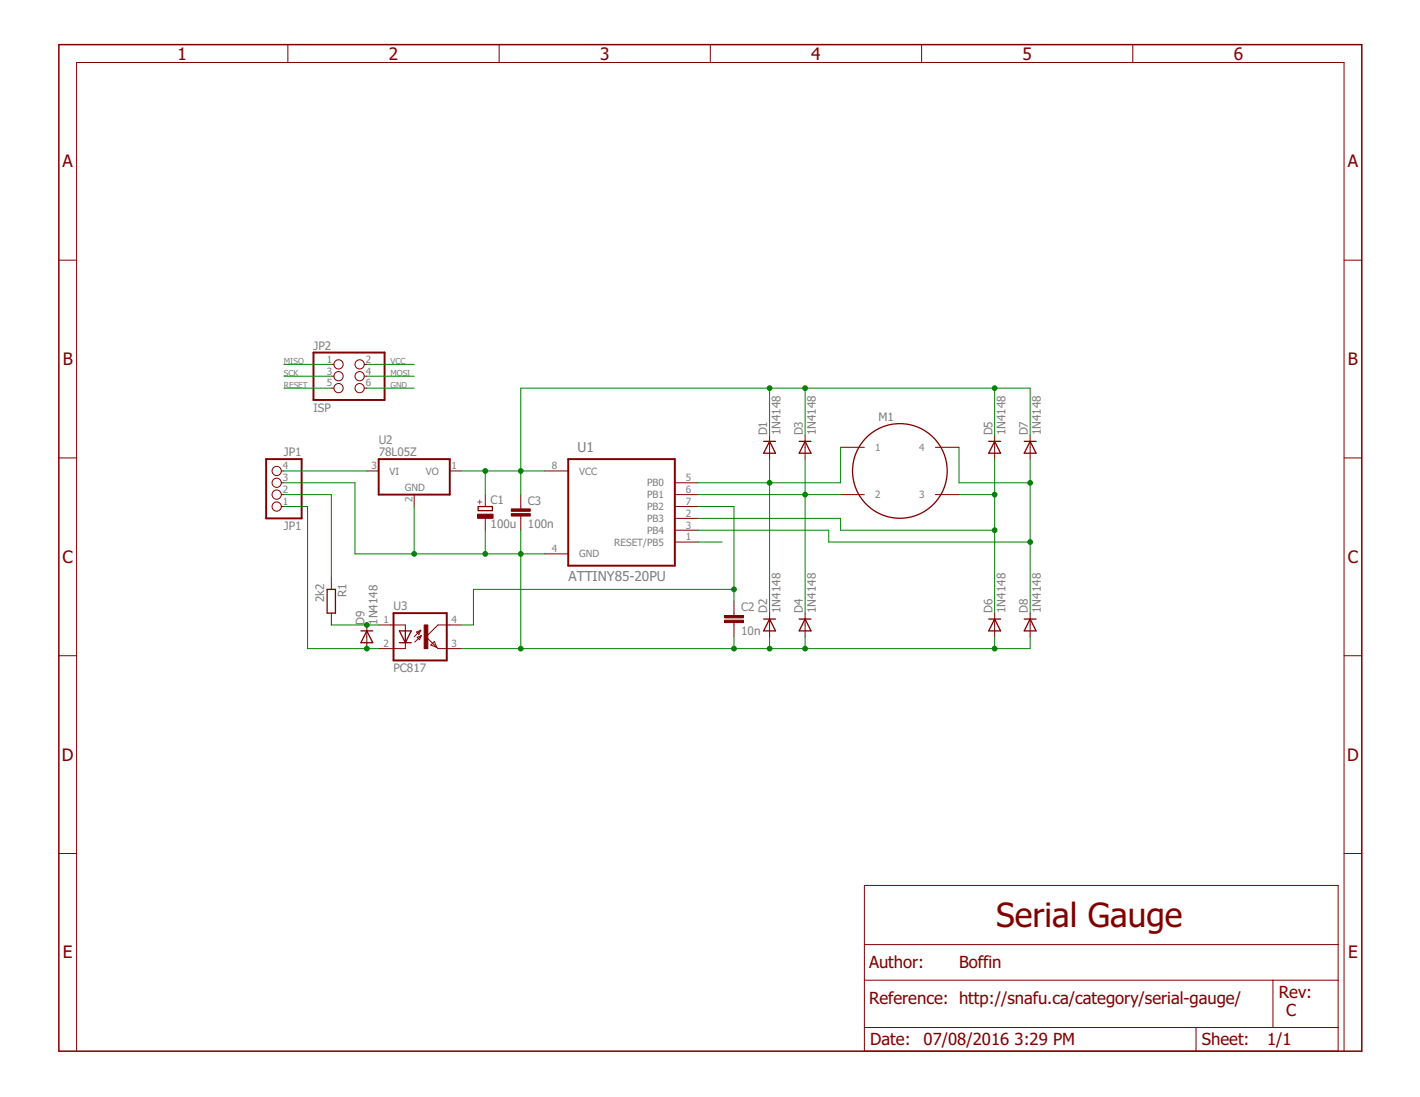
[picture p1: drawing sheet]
<svg xmlns="http://www.w3.org/2000/svg" width="279mm" height="216mm" viewBox="0 0 279 216" stroke-linecap="round" stroke-linejoin="round" font-family="sans-serif">
<path d="M61.7 69.4h14v9.3h-14zM52.4 90.4h7v11.6h-7zM74.5 90.4h14v6.9h-14zM111.8 90.4h21v20.9h-21zM77.4 120.7h10.5v9.3h-10.5z" fill="none" stroke="#800000" stroke-width=".38"/>
<g fill="none" stroke="#800000" stroke-width=".2">
<path d="M56.6 8.8v3.5M98.2 8.8v3.5M139.8 8.8v3.5M181.3 8.8v3.5M222.9 8.8v3.5M11.6 51.2h3.5M264.5 51.2h3.4M65.2 71.7h.5M65.2 74h.5M65.2 76.4h.5M71.7 71.7h.5M71.7 74h.5"/>
<path d="M71.7 76.4h.5M11.6 90.1h3.5M55.4 92.7h.5M55.4 97.3h.5M55.4 95h.5M55.4 99.7h.5M72.2 92.7h2.3M81.5 97.3v2.4M88.5 92.7h2.3M95.5 97.3v2.4M102.5 97.3v2.9M107.1 92.7h4.7"/>
<path d="M132.8 97.3h4.6M132.8 95h4.6M132.8 99.7h4.6M151.4 85.7v4.7M158.4 85.7v4.7M165.4 88h4.7M165.4 97.3h4.7M184 88h4.7M184 97.3h4.7M195.7 85.7v4.7M202.7 85.7v4.7M264.5 90.1h3.4"/>
<path d="M65.2 113.7v2.3M95.5 102v2.4M102.5 101.6v2.8M107.1 109h4.7M132.8 102h4.6M132.8 104.4h4.6M132.8 106.7h4.6M144.4 118.3v2.8M11.6 129.1h3.5M65.2 120.7v2.3M72.2 123v4.7M74.5 123h5.3v1.2"/>
<path d="M79.8 126.5v1.2h-5.3M82 124.4l.8-.4-.4 .9zM82.1 125.4l.8-.3-.4 .8zM82.8 124l-1.3 1.3M82.9 125.1l-1.3 1.3M84.8 127l.7-.7 .4 1.1zM85.9 127.4l.3 .3h4.6M90.8 123h-4.6l-2.4 2.3 2.1 2.1M144.4 122.5v2.8M151.4 120.7v4.6M158.4 120.7v4.6M195.7 120.7v4.6"/>
<path d="M202.7 120.7v4.6M264.5 129.1h3.4M11.6 168h3.5M170.1 174.3h93.2v32.6h-93.2zM264.5 168h3.4M170.1 192.9h93.2M170.1 185.9h93.2M250.5 192.9v9.3M15.1 206.9v-194.6h249.4v194.6M170.1 202.2h93.2M235.3 202.2v4.7"/>
<circle cx="66.6" cy="76.4" r=".91"/>
<circle cx="66.6" cy="71.7" r=".91"/>
<circle cx="66.6" cy="74" r=".91"/>
<circle cx="70.8" cy="71.7" r=".91"/>
<circle cx="70.8" cy="76.4" r=".91"/>
<circle cx="70.8" cy="74" r=".91"/>
<circle cx="54.4" cy="95" r=".91"/>
<circle cx="54.4" cy="99.7" r=".91"/>
<circle cx="54.4" cy="97.3" r=".91"/>
<circle cx="54.4" cy="92.7" r=".91"/>
</g>
<g fill="none" stroke="#800000" stroke-width=".25">
<path d="M94.1 99.7h2.8v.8h-2.8zM150.3 86.9h2.3M151.4 86.9l1.2 2.3h-2.3zM157.2 86.9h2.4M158.4 86.9l1.2 2.3h-2.4zM194.5 86.9h2.4M195.7 86.9l1.2 2.3h-2.4zM201.5 86.9h2.4M202.7 86.9l1.2 2.3h-2.4zM64.4 116h1.6v4.7h-1.6zM71 124.2h2.3M72.2 124.2l1.1 2.3h-2.3z"/>
<path d="M78.6 124.2h2.3l-1.1 2.3zM78.6 126.5h2.3M79.8 124.2v2.3M150.3 121.8h2.3M151.4 121.8l1.2 2.4h-2.3zM157.2 121.8h2.4M158.4 121.8l1.2 2.4h-2.4zM194.5 121.8h2.4M195.7 121.8l1.2 2.4h-2.4zM201.5 121.8h2.4M202.7 121.8l1.2 2.4h-2.4z"/>
<circle cx="177.1" cy="92.7" r="9.3"/>
</g>
<g fill="#800000" stroke="#800000" stroke-width=".2">
<path d="M142.6 122.1h3.7v.4h-3.7z"/>
<path d="M142.6 121.1h3.7v.5h-3.7z"/>
<path d="M94 101.2h3v.8h-3z"/>
<path d="M100.6 101.1h3.7v.5h-3.7z"/>
<path d="M100.6 100.2h3.7v.4h-3.7z"/>
<path d="M83.5 123h.7v4.7h-.7z"/>
</g>
<path d="M11.6 8.8h256.3v198.1h-256.3z" fill="none" stroke="#800000" stroke-width=".3"/>
<g fill="none" stroke="#008000" stroke-width=".2">
<path d="M55.9 76.4h9.3M55.9 71.7h9.3M55.9 74h9.3M72.2 76.4h9.3M72.2 71.7h9.3M72.2 74h9.3M151.4 76.4v9.3M158.4 76.4v9.3M195.7 76.4v9.3M55.9 99.7h4.6v28h14M55.9 97.3h9.3v16.4M55.9 95h13.9v14h37.3"/>
<path d="M55.9 92.7h16.3M81.5 99.7v9.3M90.8 92.7h16.3M95.5 92.7v4.6M137.4 99.7h7v18.6M137.4 97.3h28M151.4 90.4v30.3M158.4 90.4v30.3M165.4 88v7h-28M188.7 97.3h7M188.7 88v7h14M195.7 90.4v30.3"/>
<path d="M202.7 85.7v-9.3h-100.2v20.9M202.7 90.4v30.3M95.5 104.4v4.6M102.5 104.4v23.3M137.4 102h28v2.4h30.3M137.4 104.4h25.7v2.3h39.6M137.4 106.7h4.7M144.4 116h-51.2v7h-2.4M65.2 123h9.3M144.4 125.3v2.4M151.4 125.3v2.4M158.4 125.3v2.4"/>
<path d="M195.7 125.3v2.4M202.7 125.3v2.4h-111.9"/>
</g>
<g fill="#008000" stroke="#008000" stroke-width=".2">
<circle cx="72.2" cy="127.7" r=".47"/>
<circle cx="195.7" cy="97.3" r=".47"/>
<circle cx="195.7" cy="104.4" r=".47"/>
<circle cx="202.7" cy="95" r=".47"/>
<circle cx="202.7" cy="106.7" r=".47"/>
<circle cx="195.7" cy="76.4" r=".47"/>
<circle cx="158.4" cy="76.4" r=".47"/>
<circle cx="151.4" cy="76.4" r=".47"/>
<circle cx="102.5" cy="92.7" r=".47"/>
<circle cx="95.5" cy="92.7" r=".47"/>
<circle cx="95.5" cy="109" r=".47"/>
<circle cx="102.5" cy="109" r=".47"/>
<circle cx="158.4" cy="127.7" r=".47"/>
<circle cx="195.7" cy="127.7" r=".47"/>
<circle cx="102.5" cy="127.7" r=".47"/>
<circle cx="144.4" cy="127.7" r=".47"/>
<circle cx="151.4" cy="127.7" r=".47"/>
<circle cx="81.5" cy="109" r=".47"/>
<circle cx="158.4" cy="97.3" r=".47"/>
<circle cx="144.4" cy="116" r=".47"/>
<circle cx="151.4" cy="95" r=".47"/>
<circle cx="72.2" cy="123" r=".47"/>
</g>
<text font-size="6.6" fill="#800000" x="196" y="182.4">Serial Gauge</text>
<g font-size="3.4" fill="#800000">
<text x="34.9" y="11.7">1</text>
<text x="76.5" y="11.7">2</text>
<text x="118.1" y="11.7">3</text>
<text x="159.6" y="11.7">4</text>
<text x="201.2" y="11.7">5</text>
<text x="242.8" y="11.7">6</text>
<text x="12.3" y="32.9">A</text>
<text x="265.2" y="32.9">A</text>
<text x="12.3" y="71.9">B</text>
<text x="265.2" y="71.9">B</text>
<text x="12.3" y="110.8">C</text>
<text x="265.2" y="110.8">C</text>
<text x="12.2" y="149.7">D</text>
<text x="265.1" y="149.7">D</text>
<text x="12.4" y="188.6">E</text>
<text x="265.3" y="188.6">E</text>
</g>
<g font-size="3.3" fill="#800000">
<text x="171" y="190.6">Author:</text>
<text x="188.7" y="190.6">Boffin</text>
<text x="171" y="197.6">Reference: http://snafu.ca/category/serial-gauge/</text>
<text x="251.6" y="196.4">Rev:</text>
<text x="253" y="199.9">C</text>
<text x="171.2" y="205.7">Date:</text>
<text x="181.7" y="205.7">07/08/2016</text>
<text x="199.6" y="205.7">3:29 PM</text>
<text x="236.5" y="205.7">Sheet:</text>
<text x="249.3" y="205.7">1/1</text>
</g>
<g font-size="2.7" fill="#808080">
<text x="113.6" y="88.9">U1</text>
<text x="111.9" y="114.3">ATTINY85-20PU</text>
</g>
<g font-size="2.3" fill="#808080">
<text x="61.7" y="68.8">JP2</text>
<text x="61.7" y="81">ISP</text>
<text x="172.9" y="82.9">M1</text>
<text x="55.9" y="89.7">JP1</text>
<text x="74.5" y="89.8">78L05Z</text>
<text x="74.5" y="87.5">U2</text>
<text x="151" y="85.7" transform="rotate(-90 151 85.7)">D1</text>
<text x="153.5" y="85.7" transform="rotate(-90 153.5 85.7)">1N4148</text>
<text x="158" y="85.7" transform="rotate(-90 158 85.7)">D3</text>
<text x="160.5" y="85.7" transform="rotate(-90 160.5 85.7)">1N4148</text>
<text x="195.3" y="85.7" transform="rotate(-90 195.3 85.7)">D5</text>
<text x="197.8" y="85.7" transform="rotate(-90 197.8 85.7)">1N4148</text>
<text x="202.3" y="85.7" transform="rotate(-90 202.3 85.7)">D7</text>
<text x="204.8" y="85.7" transform="rotate(-90 204.8 85.7)">1N4148</text>
<text x="96.5" y="99.2">C1</text>
<text x="103.9" y="99.3">C3</text>
<text x="55.9" y="104.2">JP1</text>
<text x="96.5" y="103.9">100u</text>
<text x="103.9" y="104">100n</text>
<text x="63.8" y="118.5" transform="rotate(-90 63.8 118.5)">2k2</text>
<text x="68.2" y="117.5" transform="rotate(-90 68.2 117.5)">R1</text>
<text x="71.7" y="123" transform="rotate(-90 71.7 123)">D9</text>
<text x="74.3" y="123" transform="rotate(-90 74.3 123)">1N4148</text>
<text x="77.4" y="120.1">U3</text>
<text x="145.8" y="125">10n</text>
<text x="145.8" y="120.3">C2</text>
<text x="151" y="120.7" transform="rotate(-90 151 120.7)">D2</text>
<text x="153.5" y="120.7" transform="rotate(-90 153.5 120.7)">1N4148</text>
<text x="158" y="120.7" transform="rotate(-90 158 120.7)">D4</text>
<text x="160.5" y="120.7" transform="rotate(-90 160.5 120.7)">1N4148</text>
<text x="195.3" y="120.7" transform="rotate(-90 195.3 120.7)">D6</text>
<text x="197.8" y="120.7" transform="rotate(-90 197.8 120.7)">1N4148</text>
<text x="202.3" y="120.7" transform="rotate(-90 202.3 120.7)">D8</text>
<text x="204.8" y="120.7" transform="rotate(-90 204.8 120.7)">1N4148</text>
<text x="77.4" y="132.3">PC817</text>
</g>
<g font-size="2" fill="#808080">
<text x="64.3" y="71.4">1</text>
<text x="72" y="71.4">2</text>
<text x="64.3" y="73.7">3</text>
<text x="64.3" y="76.1">5</text>
<text x="72" y="73.7">4</text>
<text x="72" y="76.1">6</text>
<text x="172.2" y="88.7">1</text>
<text x="180.8" y="88.7">4</text>
<text x="55.7" y="94.7">3</text>
<text x="55.7" y="92.4">4</text>
<text x="73.1" y="92.4">3</text>
<text x="76.7" y="93.4">VI</text>
<text x="83.8" y="93.4">VO</text>
<text x="88.8" y="92.4">1</text>
<text x="108.6" y="92.4">8</text>
<text x="113.9" y="93.4">VCC</text>
<text x="127.3" y="95.7">PB0</text>
<text x="134.9" y="94.7">5</text>
<text x="55.7" y="99.4">1</text>
<text x="55.7" y="97">2</text>
<text x="79.6" y="96.7">GND</text>
<text x="81.2" y="98.8" transform="rotate(-90 81.2 98.8)">2</text>
<text x="127.3" y="98.1">PB1</text>
<text x="127.3" y="100.4">PB2</text>
<text x="134.9" y="101.7">2</text>
<text x="134.9" y="97">6</text>
<text x="134.9" y="99.4">7</text>
<text x="172.2" y="98.1">2</text>
<text x="180.8" y="98.1">3</text>
<text x="120.9" y="107.4">RESET/PB5</text>
<text x="127.3" y="102.7">PB3</text>
<text x="127.3" y="105">PB4</text>
<text x="134.9" y="104">3</text>
<text x="134.9" y="106.4">1</text>
<text x="108.6" y="108.7">4</text>
<text x="113.9" y="109.7">GND</text>
<text x="75.4" y="122.7">1</text>
<text x="88.8" y="122.7">4</text>
<text x="75.4" y="127.3">2</text>
<text x="88.8" y="127.3">3</text>
</g>
<g font-size="1.6" fill="#808080">
<text x="55.9" y="71.7">MISO</text>
<text x="76.8" y="71.7">VCC</text>
<text x="55.9" y="74">SCK</text>
<text x="55.9" y="76.4">RESET</text>
<text x="76.8" y="74">MOSI</text>
<text x="76.8" y="76.4">GND</text>
</g>
<text font-size="1.6" fill="#800000" x="94.9" y="99.3" transform="rotate(-90 94.9 99.3)">+</text>
</svg>
